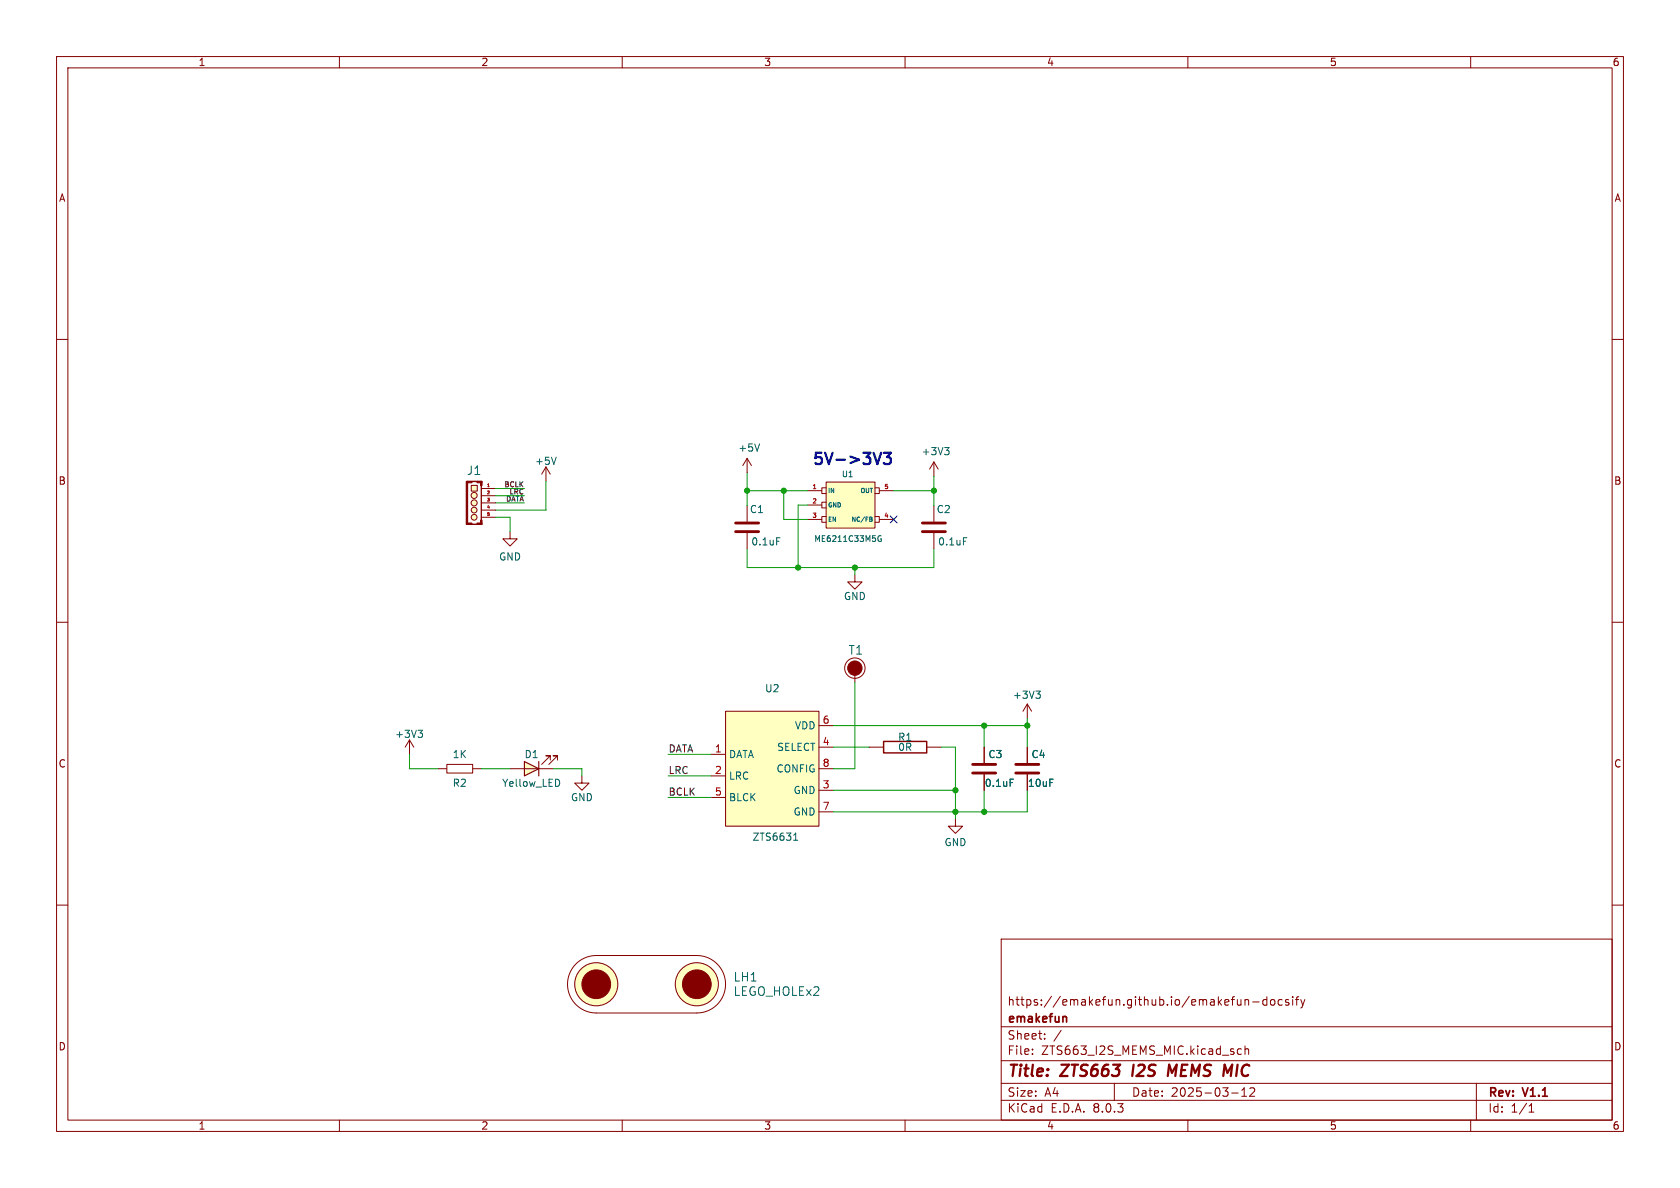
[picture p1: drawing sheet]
<svg xmlns="http://www.w3.org/2000/svg" width="297mm" height="210mm" viewBox="0 0 297 210" stroke-linecap="round" stroke-linejoin="round" font-family="sans-serif">
<g fill="none" stroke="#840000" stroke-width=".18">
<path d="M10 10h277v190h-277zM12 12h273v186h-273zM60 10v2M110 10v2M160 10v2M210 10v2M260 10v2M10 60h2M285 60h2M165.1 81.7l-.8 1.2M165.1 81.7v2.5M165.1 81.7l.8 1.2"/>
<path d="M10 110h2M151.1 101.6v1.3h1.3l-1.3 1.2-1.2-1.2h1.2M151.1 118.1v2.6M285 110h2M77.5 135.9h1.5M79 135.1h4.6v1.6h-4.6zM83.6 135.9h1.5M153.7 132.1h2.5M163.8 132.1h2.6M174 132.1v2.8M174 136.9v2.8M181.6 124.5l-.8 1.2"/>
<path d="M181.6 124.5v2.5M181.6 132.1v2.8M181.6 136.9v2.8M181.6 124.5l.8 1.2M10 160h2M285 160h2M177 166h108v32h-108zM220.1 176.7v1M220.1 176.8l.2-.1 .4 .1v.9M221.5 177.1h1.1M224 176.8l-.5-.1-.3 .3v.4l.2 .2h.6M224 176.2v1.5"/>
<path d="M224.7 176.8l.2-.1 .4 .1 .1 .6-.2 .2-.3 .1-.2-.1zM226.7 176.8l-.5-.1-.2 .3v.4l.1 .2h.6M227.8 176.8l-.3-.1-.3 .2 .1 .2 .5 .2v.3h-.6M228.5 176.2v.1M228.5 176.7v1M229 176.7h.6M229.6 176.2l-.4 .2v1.3M230 176.7l.3 1M230.3 177.7l-.1 .4-.2 .1M230.7 176.7l-.4 1M60 198v2M110 198v2"/>
<path d="M160 198v2M177 194.5h108M177 191.5h108M177 187.5h108M177 181.5h108M182.5 186.3v.1M182.5 185.5v.1M184.7 183.6v.1M184.7 182.8v.1M187.6 182.1l-1.3 2M197 191.5v3M210 198v2"/>
<path d="M217.7 193.2h1.2M219.5 185.5l-.5-.1-.3 .3v.4l.2 .2h.6M219.5 193.8h.9M219.5 192.7l.5-.4v1.5M220.1 185.5l.2-.1 .4 .1v.9M220.1 184.9v1.5M221 192.4l.5-.1 .2 .1 .1 .3-.9 1.1h.9M260 198v2M261 191.5v6.5M270.3 196.6h.9M270.3 195.5l.4-.4v1.5"/>
<circle cx="151.1" cy="118.1" r="1.8"/>
</g>
<path d="M200.4 188.2l-.2 2M208 188.2l-.8 1.4-.5-1.4-.3 2M217 189.6l.8-1.4-.2 2" fill="none" stroke="#840000" stroke-width=".4"/>
<path d="M188.3 179.7l.3 .2v.8" fill="none" stroke="#840000" stroke-width=".3"/>
<path d="M172 136.7h4M172 135.1h4M179.6 136.7h4M179.6 135.1h4" fill="none" stroke="#840000" stroke-width=".51"/>
<path d="M167 79.1h.8l-.4 .5M167.5 79.6l.3 .2v.3l-.3 .3M178.6 137.7h.6M183.1 122.2h.8l-.4 .5M183.7 122.7l.2 .2v.3l-.2 .2" fill="none" stroke="#006464" stroke-width=".18"/>
<path d="M156.2 131.1h7.6v2h-7.6z" fill="none" stroke="#840000" stroke-width=".25"/>
<circle cx="151.1" cy="118.1" r="1.27" fill="#840000" stroke="#840000" stroke-width=".18"/>
<path d="M146 85.2h8.7v8.1h-8.7z" fill="#ffffc2"/>
<g fill="none" stroke="#840000" stroke-width=".18">
<path d="M142.7 86.7h2.6M142.7 89.3h2.6M142.7 91.8h2.6M146 85.2h8.7v8.1h-8.7zM146 91.3h-.7v1h.7M146 88.8h-.7v1h.7M146 86.2h-.7v1h.7M154.7 91.3h.7v1h-.7M154.7 86.2h.7v1h-.7M155.4 86.7h2.6M155.4 91.8h2.6M72.4 130.8l-.8 1.3"/>
<path d="M72.4 130.8v2.6M72.4 130.8l.8 1.3M168.9 144.8v1.3h1.3l-1.3 1.2-1.3-1.2h1.3"/>
</g>
<path d="M153.8 91.4l.3 .1-.1 .3M153.8 91.8h.2M154 91.8l.2 .1v.2l-.4 .1M155.8 94.7a.46 .46 0 0 0-.6 .5 .46 .46 0 0 0 .6 .4v-.3h-.2M73.9 129.1h.8l-.4 .5M74.4 129.6l.3 .2v.3l-.3 .3" fill="none" stroke="#006464" stroke-width=".18"/>
<path d="M92.7 134.6l2.5 1.3-2.5 1.3z" fill="#ffffc2"/>
<path d="M92.7 134.6l2.5 1.3-2.5 1.3zM95.2 134.6v2.6" fill="none" stroke="#840000" stroke-width=".2"/>
<path d="M90.2 94v1.3h1.2l-1.2 1.2-1.3-1.2h1.3M132.1 89.4v2.8M132.1 94.2v2.8M90.2 135.9h7.6M97.3 134.4v-.8h-.8h.8l-1.5 1.5M98.6 134.4v-.8h-.8h.8l-1.6 1.5" fill="none" stroke="#840000" stroke-width=".18"/>
<path d="M137.3 95.1h.6M98.8 137.9l.1 .4-.1 .5" fill="none" stroke="#006464" stroke-width=".18"/>
<path d="M130 94h4.1M130 92.5h4.1" fill="none" stroke="#840000" stroke-width=".51"/>
<path d="M128.3 125.7h16.5v20.4h-16.5z" fill="#ffffc2"/>
<g fill="none" stroke="#840000" stroke-width=".18">
<path d="M165.1 89.4v2.8M165.1 94.2v2.8M125.7 133.4h2.6M125.7 137.2h2.6M128.3 125.7h16.5v20.4h-16.5zM144.8 139.7h2.5M144.8 132.1h2.5M144.8 128.3h2.5M144.8 135.9h2.5M125.7 141h2.6M144.8 143.5h2.5M101.8 170.4a5.1 5.1 0 0 1 3.6-1.5h17.8a5.1 5.1 0 0 1 5.1 5.1 5.1 5.1 0 0 1-5.1 5.1h-17.8a5.1 5.1 0 0 1-4.7-3.2 5.1 5.1 0 0 1 1.1-5.5z"/>
<circle cx="105.4" cy="174" r="3.8"/>
<circle cx="123.2" cy="174" r="3.8"/>
</g>
<path d="M170.3 95.1h.6M140.3 148.5h.7M140.4 147.6l.3-.3v1.2" fill="none" stroke="#006464" stroke-width=".18"/>
<path d="M163.1 94h4M163.1 92.5h4" fill="none" stroke="#840000" stroke-width=".51"/>
<g fill="#ffffc2" stroke="#ffffc2" stroke-width=".18">
<circle cx="105.4" cy="174" r="3.8"/>
<circle cx="123.2" cy="174" r="3.8"/>
</g>
<g fill="#840000" stroke="#840000" stroke-width=".18">
<circle cx="105.4" cy="174" r="2.54"/>
<circle cx="123.2" cy="174" r="2.54"/>
</g>
<path d="M83.3 85.8h1.1v1h-1.1z" fill="#ffffc2"/>
<g fill="#ffffc2" stroke="#ffffc2" stroke-width=".18">
<circle cx="83.8" cy="91.4" r=".51"/>
<circle cx="83.8" cy="90.2" r=".51"/>
<circle cx="83.8" cy="88.9" r=".53"/>
<circle cx="83.8" cy="87.6" r=".53"/>
</g>
<g fill="none" stroke="#840000" stroke-width=".18">
<path d="M82.5 85.1h2.6v7.6h-2.6zM83.3 85.8h1.1v1h-1.1zM85.1 85.9v6M85.1 86.4h2.5M85.1 87.6h2.5M85.1 88.9h2.5M85.1 90.2h2.5M85.1 91.4h2.5M96.5 82.6l-.7 1.2M96.5 82.6v2.5M96.5 82.6l.8 1.2M132.1 81l-.8 1.3"/>
<path d="M132.1 81v2.6M132.1 81l.7 1.3M102.9 137.2v1.2h1.2l-1.2 1.3-1.3-1.3h1.3M174 132.1v2.8M174 136.9v2.8M181.6 132.1v2.8M181.6 136.9v2.8"/>
<circle cx="83.8" cy="88.9" r=".53"/>
<circle cx="83.8" cy="87.6" r=".53"/>
<circle cx="83.8" cy="90.2" r=".51"/>
<circle cx="83.8" cy="91.4" r=".51"/>
</g>
<g fill="#840000" stroke="#840000" stroke-width=".18">
<path d="M82.4 85.1h.3v7.6h-.3z"/>
<path d="M82.5 92.5h.9v.2h-.9z"/>
<path d="M83.4 92.7h.9z"/>
<path d="M83.4 85.1h1z"/>
<path d="M82.5 85.1h.9v.2h-.9z"/>
<path d="M84.3 92.5h.9v.2h-.9z"/>
<path d="M84.3 85.1h.9v.2h-.9z"/>
<path d="M85 91.9h.2v.8h-.2z"/>
<path d="M85 85.1h.2v.8h-.2z"/>
</g>
<path d="M86.2 86h.3" fill="none" stroke="#a90000" stroke-width=".18"/>
<path d="M134.3 78.5l-.4 1.3M98.3 80.8l-.4 1.3M178.6 137.7h.6" fill="none" stroke="#006464" stroke-width=".18"/>
<path d="M155.8 80l-.7 2M156.2 80h1.3l-.7 .8a.54 .54 0 0 1 .7 .4v.5l-.2 .2-.8 .1-.3-.2" fill="none" stroke="#0000c2" stroke-width=".4"/>
<g fill="none" stroke="#009600" stroke-width=".18">
<path d="M87.6 91.4h2.6v2.6M87.6 88.9h5.1M87.6 87.6h5.1M87.6 86.4h5.1M96.5 85.1v5.1h-8.9M132.1 97v3.3h33v-3.3M132.1 86.7h10.6M132.1 83.6v5.8M138.6 86.7v5.1h4.1M142.7 89.3h-1.6v11M158 86.7h7.1M165.1 84.2v5.2"/>
<path d="M151.1 100.3v1.3M72.4 133.4v2.5h5.1M85.1 135.9h5.1M97.8 135.9h5.1v1.3M118.1 133.4h7.6M118.1 137.2h7.6M147.3 139.7h21.6M147.3 128.3h34.3M147.3 132.1h6.4M151.1 120.7v15.2h-3.8M166.4 132.1h2.5v12.7M174 128.3v3.8"/>
<path d="M174 139.7v3.8M181.6 139.7v3.8h-34.3M181.6 127v5.1M118.1 141h7.6"/>
</g>
<path d="M157.4 91.2l1.2 1.2M158.6 91.2l-1.2 1.2" fill="none" stroke="#000084" stroke-width=".18"/>
<g fill="#009600" stroke="#009600" stroke-width=".18">
<circle cx="174" cy="143.5" r=".46"/>
<circle cx="168.9" cy="139.7" r=".46"/>
<circle cx="168.9" cy="143.5" r=".46"/>
<circle cx="165.1" cy="86.7" r=".46"/>
<circle cx="181.6" cy="128.3" r=".46"/>
<circle cx="174" cy="128.3" r=".46"/>
<circle cx="151.1" cy="100.3" r=".46"/>
<circle cx="132.1" cy="86.7" r=".46"/>
<circle cx="141.1" cy="100.3" r=".46"/>
<circle cx="138.6" cy="86.7" r=".46"/>
</g>
<text font-size="2.8" fill="#0000c2" x="143.5" y="82.3">5V-&gt;3V3</text>
<g font-size="2.8" fill="#840000">
<text x="178" y="190.9">Title:</text>
<text x="187.7" y="190.9">ZTS663</text>
<text x="201" y="190.9">I2S</text>
<text x="208.1" y="190.9">MEMS</text>
<text x="218.7" y="190.9">MIC</text>
</g>
<g font-size="2.1" fill="#006464">
<text x="82.4" y="84.2">J1</text>
<text x="149.9" y="115.9">T1</text>
<text x="129.6" y="173.7">LH1</text>
<text x="129.6" y="176.3">LEGO_HOLEx2</text>
</g>
<g font-size="2.1" fill="#840000">
<text x="178" y="178">https://emakefun.github.io/emakefun-docsify</text>
<text x="178" y="184">Sheet:</text>
<text x="178" y="181.2">emakefun</text>
<text x="178" y="186.7">File:</text>
<text x="184.1" y="186.7">ZTS663_I2S_MEMS_MIC.kicad_sch</text>
<text x="178" y="196.9">KiCad</text>
<text x="178" y="194.1">Size:</text>
<text x="184.7" y="194.1">A4</text>
<text x="185.7" y="196.9">E.D.A.</text>
<text x="193.3" y="196.9">8.0.3</text>
<text x="200" y="194.1">Date:</text>
<text x="207" y="194.1">2025-03-12</text>
<text x="263" y="194.3">Rev:</text>
<text x="263" y="196.9">Id:</text>
<text x="267.1" y="196.9">1/1</text>
<text x="269.4" y="194.3">V1.1</text>
</g>
<g font-size="1.8" fill="#840000">
<text x="35" y="11.9">1</text>
<text x="85" y="11.9">2</text>
<text x="135" y="11.9">3</text>
<text x="185" y="11.9">4</text>
<text x="235" y="11.9">5</text>
<text x="285" y="11.9">6</text>
<text x="10.3" y="35.9">A</text>
<text x="285.3" y="35.9">A</text>
<text x="10.3" y="85.9">B</text>
<text x="285.3" y="85.9">B</text>
<text x="10.3" y="135.9">C</text>
<text x="285.3" y="135.9">C</text>
<text x="10.3" y="185.9">D</text>
<text x="285.3" y="185.9">D</text>
<text x="35" y="199.9">1</text>
<text x="85" y="199.9">2</text>
<text x="135" y="199.9">3</text>
<text x="185" y="199.9">4</text>
<text x="235" y="199.9">5</text>
<text x="285" y="199.9">6</text>
</g>
<g font-size="1.8" fill="#006464">
<text x="94.5" y="82.4">+5V</text>
<text x="130.4" y="80">+5V</text>
<text x="162.8" y="80.7">+3V3</text>
<text x="132.5" y="90.9">C1</text>
<text x="165.5" y="90.9">C2</text>
<text x="88.1" y="99.3">GND</text>
<text x="132.7" y="96.6">0.1uF</text>
<text x="165.7" y="96.6">0.1uF</text>
<text x="149.1" y="106.3">GND</text>
<text x="135.2" y="122.6">U2</text>
<text x="179" y="123.7">+3V3</text>
<text x="69.7" y="130.6">+3V3</text>
<text x="140.4" y="129.1">VDD</text>
<text x="158.7" y="131.2">R1</text>
<text x="79.9" y="134.2">1K</text>
<text x="92.6" y="134.2">D1</text>
<text x="128.8" y="134.2">DATA</text>
<text x="137.2" y="136.8">CONFIG</text>
<text x="137.3" y="132.9">SELECT</text>
<text x="158.7" y="132.9">0R</text>
<text x="174.6" y="134.2">C3</text>
<text x="182.3" y="134.2">C4</text>
<text x="79.9" y="139.3">R2</text>
<text x="88.7" y="139.3">Yellow_LED</text>
<text x="100.8" y="141.8">GND</text>
<text x="128.8" y="138">LRC</text>
<text x="128.8" y="141.8">BLCK</text>
<text x="140.2" y="140.6">GND</text>
<text x="174" y="139.3">0.1uF</text>
<text x="181.6" y="139.3">10uF</text>
<text x="132.9" y="148.8">ZTS6631</text>
<text x="140.2" y="144.4">GND</text>
<text x="166.9" y="149.8">GND</text>
</g>
<g font-size="1.8" fill="#a90000">
<text x="145.3" y="131.8">4</text>
<text x="145.3" y="128">6</text>
<text x="126.3" y="133.1">1</text>
<text x="126.3" y="136.9">2</text>
<text x="145.3" y="135.6">8</text>
<text x="126.3" y="140.7">5</text>
<text x="145.3" y="139.4">3</text>
<text x="145.3" y="143.3">7</text>
</g>
<g font-size="1.7" fill="#0f0f0f">
<text x="118.1" y="133.1">DATA</text>
<text x="118.1" y="136.9">LRC</text>
<text x="118.1" y="140.7">BCLK</text>
</g>
<g font-size="1.4" fill="#006464">
<text x="148.7" y="84.6">U1</text>
<text x="143.8" y="96">ME6211C33M5G</text>
</g>
<g font-size="1.3" fill="#0f0f0f">
<text x="89" y="86.2">BCLK</text>
<text x="89.3" y="88.7">DATA</text>
<text x="89.9" y="87.4">LRC</text>
</g>
<g font-size="1.1" fill="#a90000">
<text x="143.5" y="86.5">1</text>
<text x="143.5" y="89">2</text>
<text x="156.2" y="86.5">5</text>
<text x="143.5" y="91.6">3</text>
<text x="156.2" y="91.6">4</text>
</g>
<g font-size="1.1" fill="#006464">
<text x="146.3" y="87.4">IN</text>
<text x="146.3" y="89.9">GND</text>
<text x="151.9" y="87.4">OUT</text>
<text x="146.3" y="92.4">EN</text>
<text x="150.4" y="92.4">NC/FB</text>
</g>
<g font-size=".7" fill="#a90000">
<text x="85.9" y="86.1">1</text>
<text x="85.9" y="87.4">2</text>
<text x="85.9" y="88.6">3</text>
<text x="85.9" y="89.9">4</text>
<text x="85.9" y="91.2">5</text>
</g>
</svg>
